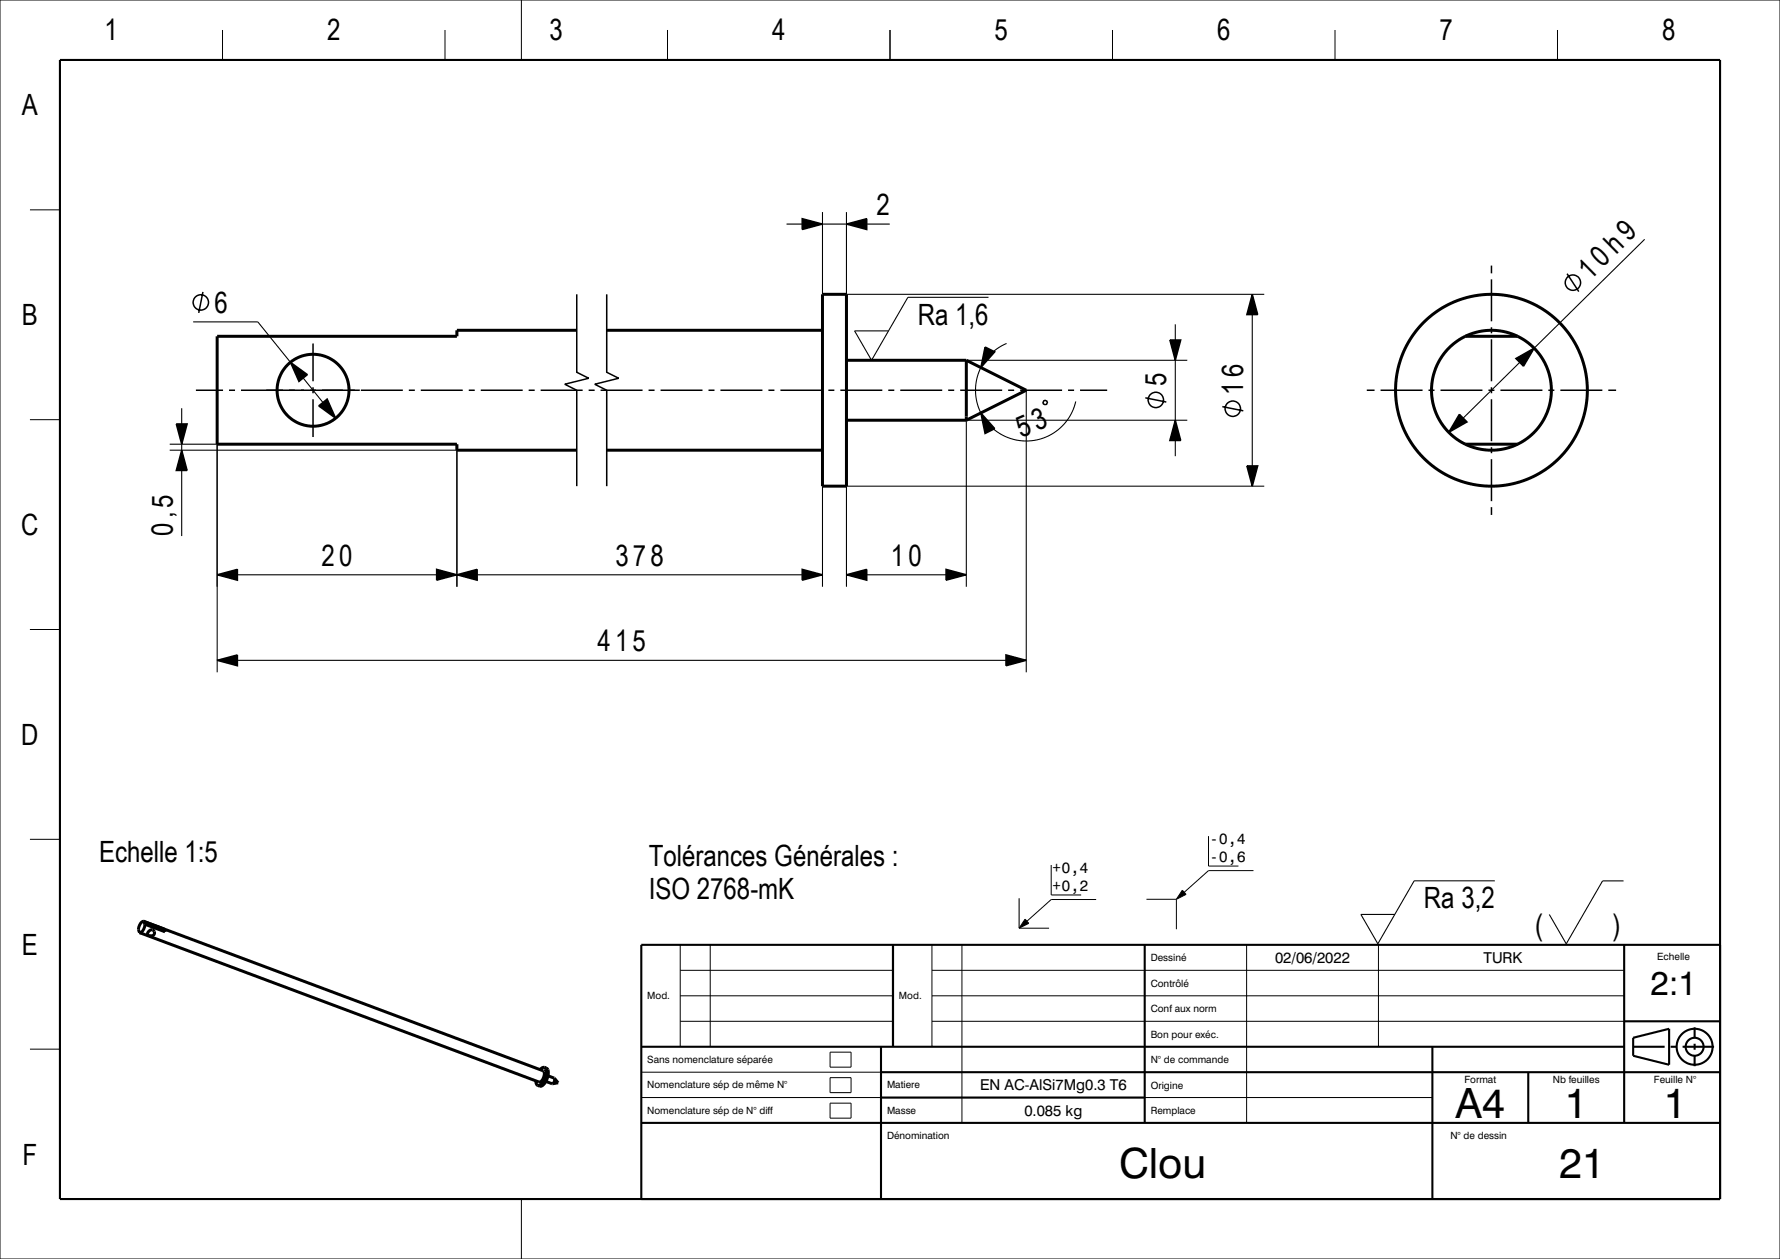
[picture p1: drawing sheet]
<svg xmlns="http://www.w3.org/2000/svg" width="297mm" height="210mm" viewBox="0 0 297 210" stroke-linecap="round" stroke-linejoin="round" font-family="sans-serif">
<g fill="#000">
<path d="M133.9 36.5l3.3 .9-3.3 .9z" fill-rule="evenodd"/>
<path d="M141.2 37.4l3.4-.9v1.8z" fill-rule="evenodd"/>
<path d="M164.4 57.9l1.6 .8-2.3 2.6z" fill-rule="evenodd"/>
<path d="M195.2 56.7h1.8l-.9 3.4z" fill-rule="evenodd"/>
<path d="M208.9 49.1l1 3.4h-1.9z" fill-rule="evenodd"/>
<path d="M29.4 70.7h1.8l-.9 3.4z" fill-rule="evenodd"/>
<path d="M30.3 75.1l.9 3.4h-1.8z" fill-rule="evenodd"/>
<path d="M48.5 60.4l2.8 2.1-1.4 1.1z" fill-rule="evenodd"/>
<path d="M53.2 67.7l1.4-1.1 1.4 3.2z" fill-rule="evenodd"/>
<path d="M163.7 68.9l2.3 2.6-1.6 .8z" fill-rule="evenodd"/>
<path d="M196.1 70.1l.9 3.4h-1.8z" fill-rule="evenodd"/>
<path d="M208 77.7h1.9l-1 3.4z" fill-rule="evenodd"/>
<path d="M243.5 69.1l1.3 1.3-3.1 1.7z" fill-rule="evenodd"/>
<path d="M252.9 59.8l3.1-1.7-1.8 3z" fill-rule="evenodd"/>
<path d="M36.2 95.9l3.4-.9v1.8z" fill-rule="evenodd"/>
<path d="M72.9 95l3.3 .9-3.3 .9z" fill-rule="evenodd"/>
<path d="M76.2 95.9l3.4-.9v1.8z" fill-rule="evenodd"/>
<path d="M133.9 95l3.3 .9-3.3 .9z" fill-rule="evenodd"/>
<path d="M141.2 95.9l3.4-.9v1.8z" fill-rule="evenodd"/>
<path d="M157.9 95l3.3 .9-3.3 .9z" fill-rule="evenodd"/>
<path d="M36.2 110.1l3.4-.9v1.9z" fill-rule="evenodd"/>
<path d="M167.9 109.2l3.3 .9-3.3 1z" fill-rule="evenodd"/>
<path d="M171 153.3l.7 .7-1.7 .8z" fill-rule="evenodd"/>
<path d="M197.3 148.5l.6 .7-1.6 .8z" fill-rule="evenodd"/>
</g>
<g fill="none" stroke="#000" stroke-width=".18">
<path d="M131.2 37.4h2.7M137.2 35.4v13.7M137.2 37.4h4M141.2 35.4v13.7h69.7M144.6 37.4h3.9M274.4 39.9l-18.4 18.2M32.2 53.7h10.8l5.5 6.7M164.9 49.6h-13.4l-6.1 10.5-2.8-4.9h5.7M168 57.3l-1.2 .6-1 .7M196.1 54.1v2.6M208.9 52.5v25.2M28.3 75.1h47.9v22.8"/>
<path d="M28.3 74.1h47.9M30.3 68.1v2.6M30.3 74.1v1M30.3 78.5v10.9M36.2 74.1v38M50.6 63.1l3.3 4M161.2 60.1h36.9M163.7 61.3a8.5 8.5 0 0 0 0 7.6M171.2 65.1v47M179.5 67a8.5 8.5 0 0 1-13.7 4.6M196.1 60.1v10M196.1 73.5v2.6"/>
<path d="M198.1 70.1h-36.9v27.8M240.5 70.6a10 10 0 0 0 12.7 3.5M253.6 60.4l-9.5 9.3M39.6 95.9h33.3M79.6 95.9h54.3M137.2 81.1v16.8M144.6 95.9h13.3M210.9 81.1h-69.7v16.8M39.6 110.1h128.3M249.4 146.9h-13.4l-6.1 10.5-2.8-4.9h5.6M270.9 146.9h-3.5l-6.1 10.5-2.8-4.9"/>
</g>
<g fill="none" stroke="#000" stroke-width=".5">
<path d="M96.2 55.1h-20v1h-40v18h40v1h20M101.2 55.1h36M137.2 49.1h4v32h-4zM244.5 56.1a10 10 0 0 1 8.7 0M244.5 56.1a10 10 0 0 0-5.6 9 10 10 0 0 0 5.6 9M244.5 56.1h8.7M253.2 56.1a10 10 0 0 1 5.7 9 10 10 0 0 1-5.7 9M101.2 75.1h36M141.2 70.1h20M141.2 60.1h20M161.2 60.1v10M161.2 60.1l10 5-10 5"/>
<path d="M244.5 74.1a10 10 0 0 0 8.7 0M244.5 74.1h8.7M24 153.7l66.6 24.9a1.33 1.33 0 0 1-.7 1.9l-66.6-24.9M24 153.7a1.31 1.31 0 0 0-.7 1.9M24 153.7l3.3 1.2M24 153.7l.2 .5M24.2 154.2a1.39 1.39 0 0 1-.9 1.4M24.2 154.2l3.3 1.2M24.8 155.3a.52 .52 0 0 1 .8-.1 .52 .52 0 0 1 .1 .7 .52 .52 0 0 1-.7 .2l-.3-.1a.37 .37 0 0 1 .1-.7zM27.3 154.9l.2 .5M90.8 178.1h-.3l-.4 .3M90.8 178.1a1.59 1.59 0 0 1 .1 1.9 1.33 1.33 0 0 1-1.2 1"/>
<path d="M90.8 178.1a.94 .94 0 0 1 .6 1.4 1.8 1.8 0 0 1-1.3 1.7l-.4-.2M91.4 179.4l1.1 .5M92.5 179.9v.4l-.3 .5M92.5 179.9l.6 .7-.9 .2M89.4 180.3l.1 .5 .2 .2M91.1 180.4l1.1 .4"/>
<circle cx="52.2" cy="65.1" r="6"/>
<circle cx="248.9" cy="65.1" r="16"/>
</g>
<g fill="none" stroke="#000" stroke-width=".17">
<path d="M0 0h297v210h-297zM37.1 5v5M74.2 5v5M87 0v10M111.4 5v5M148.5 5v5M185.6 5v5M222.8 5v5M259.9 5v5M5 35h5M5 70h5M5 105h5"/>
<path d="M5 140h5M201.6 139.5v5h5M113.5 157.6v17M118.5 157.6v17M155.5 157.6v17M160.5 157.6v29.7M170 149.8v5M170 154.8h5M171 153.3l.7 .7-1.7 .8zM175.4 144.3v5h5M182.9 150h-7.5l-4.1 3.7M191.3 150h5"/>
<path d="M196.3 150v5M197.3 148.5l.6 .7-1.6 .8zM208 157.6v29.7M209.1 145.2h-7.5l-4 3.6M230 157.6v17M5 175h5M107 178.8h40M113.5 170.4h35.5M113.5 166.1h35.5M113.5 161.9h35.5M138.5 175.5h3.5v2.5h-3.5zM138.5 179.8h3.5v2.5h-3.5z"/>
<path d="M155.5 170.4h115.5M155.5 166.1h115.5M155.5 161.9h115.5M107 183.1h132M138.5 184h3.5v2.5h-3.5zM87 200v10"/>
</g>
<g fill="none" stroke="#000" stroke-width=".35">
<path d="M10 10h277v190h-277zM149 157.6v17M191 157.6v29.7M271 157.6v29.7M287 157.6h-180v42.4M107 174.6h164M147 174.6v25.4M147 178.8h140M239 174.6v25.4M255 178.8v8.5M271 170.4h16M272.5 174.6h5.2"/>
<path d="M272.5 173.1l6-1.5v6l-6-1.5zM278.8 174.6h.9M280.8 174.6h5.2M282.8 171.4v1.7M282.8 174.1v1M282.8 176.1v1.7M107 187.3h180M147 183.1h44"/>
<circle cx="282.8" cy="174.6" r="1.5"/>
<circle cx="282.8" cy="174.6" r="3"/>
</g>
<g fill="none" stroke="#000" stroke-width=".25">
<path d="M133.9 36.5l3.3 .9-3.3 .9zM141.2 37.4l3.4-.9v1.8zM33.9 48.7l-.7 3.5M52.2 57.3v6.3M96.2 49.1v13l2 1-4 1 2 1v16M101.2 49.1v13l2 1-4 1 2 1v16M164.4 57.9l1.6 .8-2.3 2.6zM195.2 56.7h1.8l-.9 3.4zM208.9 49.1l1 3.4h-1.9zM248.9 44.3v1.3M248.9 46.6v7M248.9 54.6v1"/>
<path d="M248.9 56.6v7M252.9 59.8l3.1-1.7-1.8 3zM261.5 45.7l1.9 2.9M29.4 70.7h1.8l-.9 3.4zM30.3 75.1l.9 3.4h-1.8zM32.7 65.1h4.5M38.2 65.1h1M40.2 65.1h19.8M48.5 60.4l2.8 2.1-1.4 1.1zM52.2 64.6v1M52.2 66.6v6.3M53.2 67.7l1.4-1.1 1.4 3.2z"/>
<path d="M60.2 65.1h7M68.2 65.1h1M70.2 65.1h7M78.2 65.1h1M80.2 65.1h7M88.2 65.1h1M90.2 65.1h7M98.2 65.1h1M100.2 65.1h7M108.2 65.1h1M110.2 65.1h7M118.2 65.1h1"/>
<path d="M120.2 65.1h7M128.2 65.1h1M130.2 65.1h7M138.2 65.1h1M140.2 65.1h7M148.2 65.1h1M150.2 65.1h7M158.2 65.1h1M160.2 65.1h7M163.7 68.9l2.3 2.6-1.6 .8zM168.2 65.1h1M170.2 65.1h7"/>
<path d="M174.1 66.9l.3-.1 .3 .1 .1 .2-.2 .3-.2 .1-.3-.1-.1-.2zM178.2 65.1h1M180.2 65.1h4.5M191.1 66.4l3.5 .7M196.1 70.1l.9 3.4h-1.8zM203.9 67.8l3.5 .7M208 77.7h1.9l-1 3.4zM228.1 65.1h1.3M230.4 65.1h7M238.4 65.1h1M240.4 65.1h7M243.5 69.1l1.3 1.3-3.1 1.7z"/>
<path d="M248.4 65.1h1M248.9 64.6v1M248.9 66.6v7M248.9 74.6v1M248.9 76.6v7M250.4 65.1h7M258.4 65.1h1M260.4 65.1h7M268.4 65.1h1.3M36.2 95.9l3.4-.9v1.8zM72.9 95l3.3 .9-3.3 .9zM76.2 95.9l3.4-.9v1.8z"/>
<path d="M133.9 95l3.3 .9-3.3 .9zM141.2 95.9l3.4-.9v1.8zM157.9 95l3.3 .9-3.3 .9zM248.9 84.6v1.3M36.2 110.1l3.4-.9v1.9zM167.9 109.2l3.3 .9-3.3 1z"/>
<circle cx="33.5" cy="50.4" r="1.28"/>
<circle cx="262.4" cy="47.1" r="1.28"/>
<circle cx="192.9" cy="66.7" r="1.28"/>
<circle cx="205.7" cy="68.2" r="1.28"/>
</g>
<g font-size="7">
<text x="242.9" y="186.5">A4</text>
<text x="261.1" y="186.5">1</text>
<text x="277.6" y="186.5">1</text>
<text x="186.7" y="196.5">Clou</text>
<text x="260.2" y="196.5">21</text>
</g>
<text font-size="5.6" x="275.4" y="166">2:1</text>
<g font-size="4.9">
<text x="17.4" y="6.7">1</text>
<text x="54.6" y="6.7">2</text>
<text x="91.7" y="6.7">3</text>
<text x="128.8" y="6.7">4</text>
<text x="165.9" y="6.7">5</text>
<text x="203.1" y="6.7">6</text>
<text x="240.2" y="6.7">7</text>
<text x="277.3" y="6.7">8</text>
<text x="3.7" y="19.2">A</text>
<text x="146.2" y="35.9">2</text>
<text x="265.3" y="46.8" transform="rotate(-45 265.3 46.8)">10 h9</text>
<text x="35.8" y="52.2">6</text>
<text x="3.7" y="54.2">B</text>
<text x="153.1" y="54.1">Ra 1,6</text>
<text x="194.6" y="64.4" transform="rotate(-90 194.6 64.4)">5</text>
<text x="207.4" y="65.9" transform="rotate(-90 207.4 65.9)">16</text>
<text x="170.4" y="73" transform="rotate(-23 170.4 73)">53</text>
<text x="3.6" y="89.2">C</text>
<text x="28.8" y="89.4" transform="rotate(-90 28.8 89.4)">0,5</text>
<text x="53.7" y="94.4">20</text>
<text x="102.7" y="94.4">378</text>
<text x="148.7" y="94.4">10</text>
<text x="99.7" y="108.6">415</text>
<text x="3.6" y="124.2">D</text>
<text x="16.5" y="143.7">Echelle 1:5</text>
<text x="108.3" y="144.4">Tolérances Générales :</text>
<text x="108.3" y="149.9">ISO 2768-mK</text>
<text x="237.6" y="151.5">Ra 3,2</text>
<text x="3.7" y="159.2">E</text>
<text x="256.1" y="156">(</text>
<text x="269" y="156">)</text>
<text x="3.8" y="194.2">F</text>
</g>
<g font-size="2.5">
<text x="201.8" y="140.8">-0,4</text>
<text x="201.8" y="143.8">-0,6</text>
<text x="175.6" y="145.6">+0,4</text>
<text x="175.6" y="148.6">+0,2</text>
<text x="212.7" y="160.6">02/06/2022</text>
<text x="247.5" y="160.6">TURK</text>
<text x="163.5" y="181.9">EN AC-AlSi7Mg0.3 T6</text>
<text x="170.9" y="186.1">0.085 kg</text>
</g>
<g font-size="1.7">
<text x="192" y="160.3">Dessiné</text>
<text x="276.5" y="160.2">Echelle</text>
<text x="108" y="166.7">Mod.</text>
<text x="150" y="166.7">Mod.</text>
<text x="192" y="164.6">Contrôlé</text>
<text x="192" y="173.1">Bon pour exéc.</text>
<text x="192" y="168.8">Conf aux norm</text>
<text x="108" y="177.3">Sans nomenclature séparée</text>
<text x="192" y="177.3">N° de commande</text>
<text x="108" y="181.6">Nomenclature sép de même N°</text>
<text x="108" y="185.8">Nomenclature sép de N° diff</text>
<text x="148" y="185.8">Masse</text>
<text x="148" y="181.6">Matiere</text>
<text x="192" y="185.8">Remplace</text>
<text x="192" y="181.6">Origine</text>
<text x="244.3" y="180.6">Format</text>
<text x="259.1" y="180.6">Nb feuilles</text>
<text x="276" y="180.6">Feuille N°</text>
<text x="148" y="189.9">Dénomination</text>
<text x="242" y="189.9">N° de dessin</text>
</g>
</svg>
